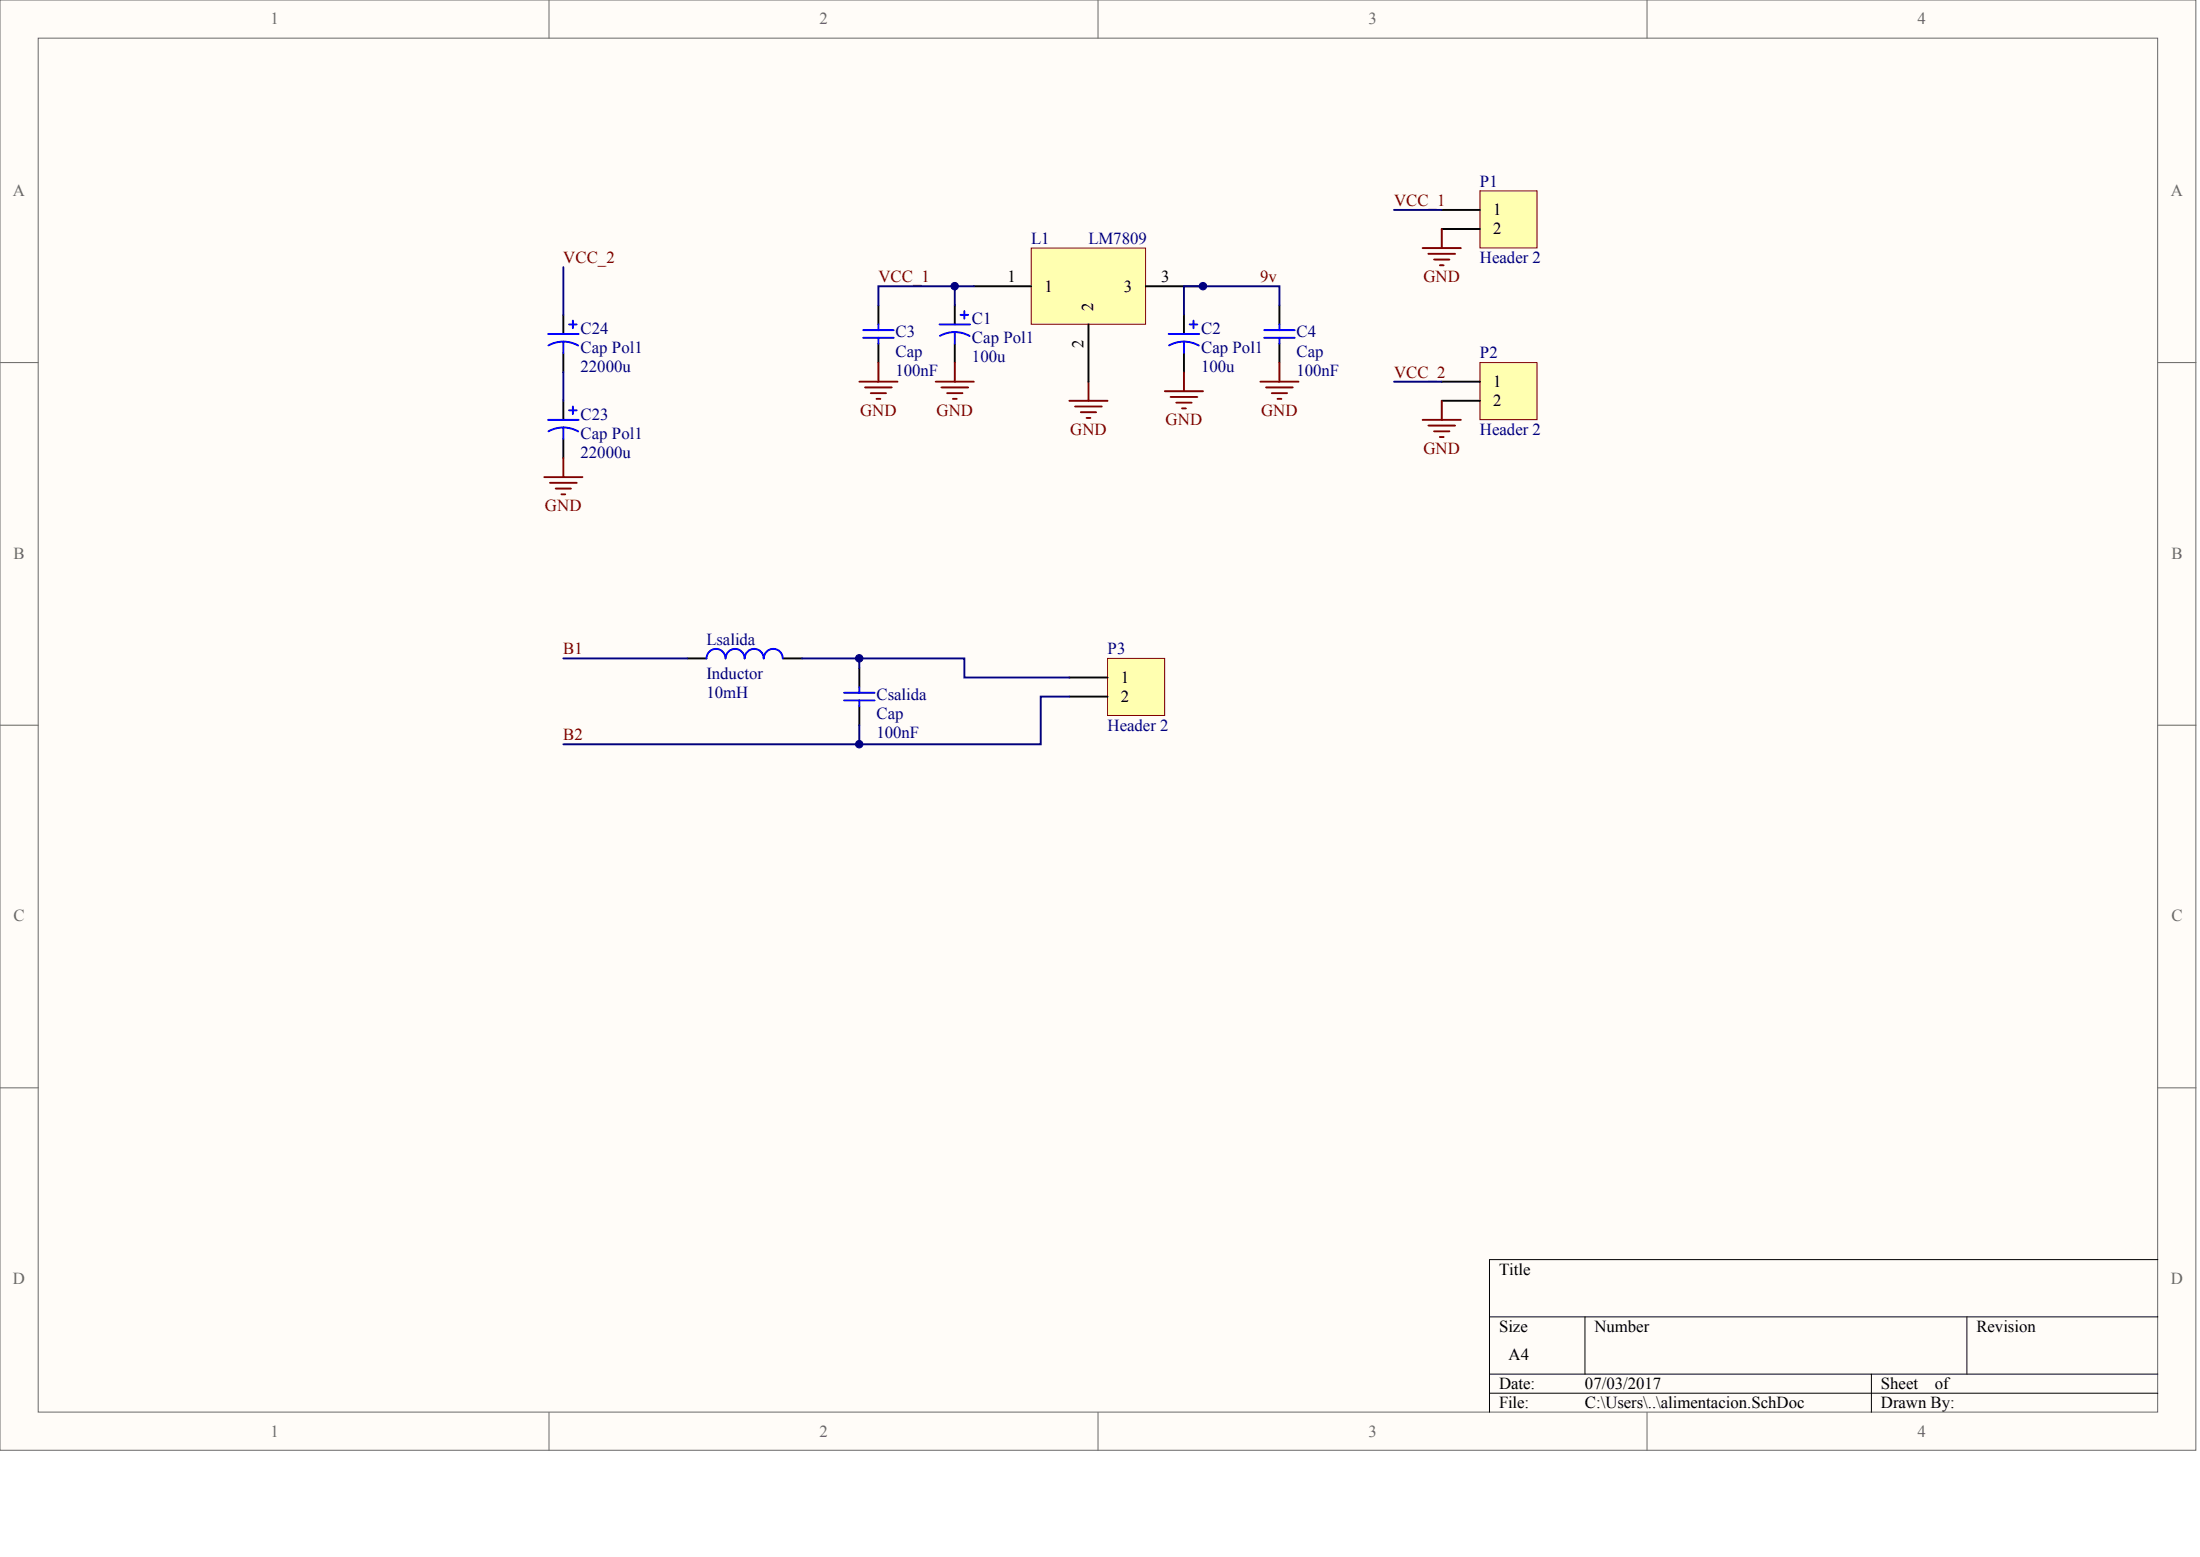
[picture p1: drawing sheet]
<svg xmlns="http://www.w3.org/2000/svg" width="840mm" height="594mm" viewBox="0 0 840 594" stroke-linecap="round" stroke-linejoin="round" font-family="sans-serif">
<g fill="#fffcf8" stroke="#696969" stroke-width=".38">
<path d="M0 0h838v553.4h-838z"/>
<path d="M14.6 14.6h808.8v524.2h-808.8z"/>
</g>
<path d="M209.5 0v14.6M419 0v14.6M628.6 0v14.6M0 138.4h14.6M823.5 138.4h14.6M0 276.7h14.6M823.5 276.7h14.6M0 415.1h14.6M823.5 415.1h14.6M209.5 538.9v14.5M419 538.9v14.5M628.6 538.9v14.5" fill="none" stroke="#696969" stroke-width=".38"/>
<path d="M823.5 480.6h-255.1v58.3M568.4 502.5h255.1M604.9 502.5v21.8M750.6 502.5v21.8M568.4 524.3h255.1M568.4 531.6h255.1M714.2 524.3v14.6" fill="none" stroke="#000" stroke-width=".38"/>
<path d="M408.1 152.9h14.6M410.3 155.1h10.2M412.5 157.3h5.8M414.7 159.5h1.4M415.4 145.6v7.3" fill="none" stroke="#800000" stroke-width=".73"/>
<path d="M393.5 94.7h43.7v29h-43.7z" fill="#ffffb0" stroke="#800000" stroke-width=".38"/>
<path d="M335.2 116.5v7.3M364.4 116.5v7.3M371.7 109.2h21.8M437.3 109.2h21.8M488.3 116.5v7.3M335.2 131.1v7.3M364.4 131.1v7.3M415.4 123.8v21.8M451.8 120.1v7.3M451.8 134.7v7.3M488.3 131.1v7.3" fill="none" stroke="#000" stroke-width=".73"/>
<g fill="none" stroke="#00f" stroke-width=".73">
<path d="M368 118.7v2.9M329.4 126h11.7M329.4 128.9h11.7M335.2 123.8v2.2M335.2 128.9v2.2M358.6 123.8h11.6M364.4 126.7a11.6 11.6 0 0 1 5.7 1.5M364.4 126.7a11.6 11.6 0 0 0-5.7 1.5M364.4 126.7v4.4M366.6 120.1h2.9M446 127.4h11.7M451.8 130.3a11.6 11.6 0 0 1 5.7 1.5"/>
<path d="M451.8 130.3a11.6 11.6 0 0 0-5.6 1.5M451.8 130.3v4.4M454 123.8h2.9M455.5 122.3v2.9M482.5 126h11.6M482.5 128.9h11.6M488.3 123.8v2.2M488.3 128.9v2.2"/>
</g>
<path d="M364.4 109.2v7.3M371.7 109.2h-36.5v7.3M488.3 116.5v-7.3h-36.5v10.9" fill="none" stroke="#000080" stroke-width=".73"/>
<g fill="none" stroke="#800000" stroke-width=".73">
<path d="M335.2 138.4v7.2M364.4 138.4v7.2M488.3 138.4v7.2M328 145.6h14.5M330.1 147.8h10.2M332.3 150h5.9M334.5 152.2h1.5M357.1 145.6h14.6M359.3 147.8h10.2M361.5 150h5.8M363.7 152.2h1.4M444.6 149.3h14.5"/>
<path d="M446.7 151.5h10.2M448.9 153.6h5.9M451.1 155.8h1.5M451.8 142v7.3M481 145.6h14.6M483.2 147.8h10.2M485.4 150h5.8M487.6 152.2h1.4"/>
</g>
<path d="M564.8 72.8h21.8v21.8h-21.8z" fill="#ffffb0" stroke="#800000" stroke-width=".38"/>
<path d="M550.2 80.1h14.6M550.2 87.4h14.6" fill="none" stroke="#000" stroke-width=".73"/>
<path d="M564.8 138.4h21.8v21.7h-21.8z" fill="#ffffb0" stroke="#800000" stroke-width=".38"/>
<path d="M215 120.1v7.3M215 134.7v7.3M215 152.9v7.3M550.2 145.6h14.6M550.2 152.9h14.6M215 167.5v7.3M262.4 251.2h7.2M298.8 251.2h7.3M328 254.9v7.2M328 269.4v7.3" fill="none" stroke="#000" stroke-width=".73"/>
<g fill="none" stroke="#800000" stroke-width=".73">
<path d="M542.9 94.7h14.6M545.1 96.8h10.2M547.3 99h5.8M550.2 87.4v7.3M549.5 101.2h1.5M550.2 152.9v7.3M215 174.8v7.2M542.9 160.2h14.6M545.1 162.4h10.2M547.3 164.6h5.8M549.5 166.8h1.5M207.7 182h14.6"/>
<path d="M209.9 184.2h10.2M212.1 186.4h5.8M214.3 188.6h1.4"/>
</g>
<path d="M532 80.1h18.2M215 101.9v18.2M215 142v10.9M532 145.6h18.2M215 251.2h47.4M328 251.2v3.7M328 276.7v7.3h-113" fill="none" stroke="#000080" stroke-width=".73"/>
<g fill="none" stroke="#00f" stroke-width=".73">
<path d="M209.2 127.4h11.6M215 130.3a11.6 11.6 0 0 1 5.7 1.5M215 130.3a11.6 11.6 0 0 0-5.7 1.5M215 130.3v4.4M217.2 123.8h2.9M218.6 122.3v2.9M217.2 156.6h2.9M218.6 155.1v2.9M209.2 160.2h11.6M215 163.1a11.6 11.6 0 0 1 5.7 1.5M215 163.1a11.6 11.6 0 0 0-5.7 1.5M215 163.1v4.4"/>
<path d="M276.9 251.2a3.6 3.6 0 0 0-3.6-3.6 3.6 3.6 0 0 0-3.7 3.6M284.2 251.2a3.6 3.6 0 0 0-3.7-3.6 3.6 3.6 0 0 0-3.6 3.6M298.7 251.2a3.6 3.6 0 0 0-3.6-3.6 3.6 3.6 0 0 0-3.7 3.6 3.6 3.6 0 0 0-3.6-3.6 3.6 3.6 0 0 0-3.6 3.6M322.1 264.3h11.7M322.1 267.2h11.7M328 262.1v2.2M328 267.2v2.2"/>
</g>
<path d="M422.7 251.2h21.8v21.8h-21.8z" fill="#ffffb0" stroke="#800000" stroke-width=".38"/>
<path d="M408.1 258.5h14.6M408.1 265.8h14.6" fill="none" stroke="#000" stroke-width=".73"/>
<path d="M306.1 251.2h61.9v7.3h40.1M408.1 265.8h-10.9v18.2h-69.2" fill="none" stroke="#000080" stroke-width=".73"/>
<g fill="#000080" stroke="#000080" stroke-width=".38">
<circle cx="327.9" cy="284" r="1.42"/>
<circle cx="327.9" cy="251.2" r="1.42"/>
<circle cx="364.4" cy="109.2" r="1.42"/>
<circle cx="459.1" cy="109.2" r="1.42"/>
</g>
<g font-size="6.4" fill="#696969">
<text x="103.2" y="9.3">1</text>
<text x="312.7" y="9.3">2</text>
<text x="522.2" y="9.3">3</text>
<text x="731.8" y="9.3">4</text>
<text x="5" y="74.9">A</text>
<text x="828.5" y="74.9">A</text>
<text x="5.2" y="213.2">B</text>
<text x="828.7" y="213.2">B</text>
<text x="5.2" y="351.6">C</text>
<text x="828.7" y="351.6">C</text>
<text x="5" y="490">D</text>
<text x="828.5" y="490">D</text>
<text x="103.2" y="548.2">1</text>
<text x="312.7" y="548.2">2</text>
<text x="522.2" y="548.2">3</text>
<text x="731.8" y="548.2">4</text>
</g>
<g font-size="6.4" fill="#000080">
<text x="564.8" y="71.2">P1</text>
<text x="393.5" y="93.1">L1</text>
<text x="415.4" y="93.1">LM7809</text>
<text x="564.8" y="100.4">Header 2</text>
<text x="370.9" y="123.7">C1</text>
<text x="221.5" y="127.3">C24</text>
<text x="341.8" y="128.8">C3</text>
<text x="370.9" y="131">Cap Pol1</text>
<text x="458.4" y="127.3">C2</text>
<text x="494.8" y="128.8">C4</text>
<text x="221.5" y="134.6">Cap Pol1</text>
<text x="341.8" y="136.1">Cap</text>
<text x="458.4" y="134.6">Cap Pol1</text>
<text x="494.8" y="136.1">Cap</text>
<text x="564.8" y="136.8">P2</text>
<text x="221.5" y="141.9">22000u</text>
<text x="341.8" y="143.3">100nF</text>
<text x="370.9" y="138.2">100u</text>
<text x="458.4" y="141.9">100u</text>
<text x="494.8" y="143.3">100nF</text>
<text x="221.5" y="160.1">C23</text>
<text x="221.5" y="167.4">Cap Pol1</text>
<text x="564.8" y="165.9">Header 2</text>
<text x="221.5" y="174.6">22000u</text>
<text x="269.6" y="246">Lsalida</text>
<text x="422.7" y="249.7">P3</text>
<text x="269.6" y="259.1">Inductor</text>
<text x="269.6" y="266.4">10mH</text>
<text x="334.5" y="267.1">Csalida</text>
<text x="334.5" y="274.4">Cap</text>
<text x="334.5" y="281.7">100nF</text>
<text x="422.7" y="278.8">Header 2</text>
</g>
<g font-size="6.4" fill="#800000">
<text x="532" y="78.5">VCC_1</text>
<text x="215" y="100.4">VCC_2</text>
<text x="335.2" y="107.7">VCC_1</text>
<text x="481" y="107.7">9v</text>
<text x="543.2" y="107.7">GND</text>
<text x="532" y="144.1">VCC_2</text>
<text x="328.2" y="158.6">GND</text>
<text x="357.4" y="158.6">GND</text>
<text x="481.3" y="158.6">GND</text>
<text x="408.4" y="165.9">GND</text>
<text x="444.8" y="162.3">GND</text>
<text x="543.2" y="173.2">GND</text>
<text x="208" y="195">GND</text>
<text x="215" y="249.7">B1</text>
<text x="215" y="282.4">B2</text>
</g>
<g font-size="6.4">
<text x="569.9" y="82.2">1</text>
<text x="569.9" y="89.4">2</text>
<text x="384.5" y="107.7">1</text>
<text x="443.1" y="107.7">3</text>
<text x="398.6" y="111.3">1</text>
<text x="429" y="111.3">3</text>
<text x="569.9" y="147.7">1</text>
<text x="569.9" y="155">2</text>
<text x="427.8" y="260.6">1</text>
<text x="427.8" y="267.9">2</text>
<text x="572.1" y="486.3">Title</text>
<text x="572.1" y="508.2">Size</text>
<text x="608.5" y="508.2">Number</text>
<text x="754.3" y="508.2">Revision</text>
<text x="575.7" y="519.1">A4</text>
<text x="572.1" y="530">Date:</text>
<text x="604.9" y="530">07/03/2017</text>
<text x="717.8" y="530">Sheet</text>
<text x="738.4" y="530">of</text>
<text x="572.1" y="537.3">File:</text>
<text x="604.9" y="537.3">C:\Users\..\alimentacion.SchDoc</text>
<text x="717.8" y="537.3">Drawn By:</text>
</g>
<g font-size="6.3">
<text x="417.2" y="118.7" transform="rotate(-90 417.2 118.7)">2</text>
<text x="413.5" y="132.9" transform="rotate(-90 413.5 132.9)">2</text>
</g>
</svg>
